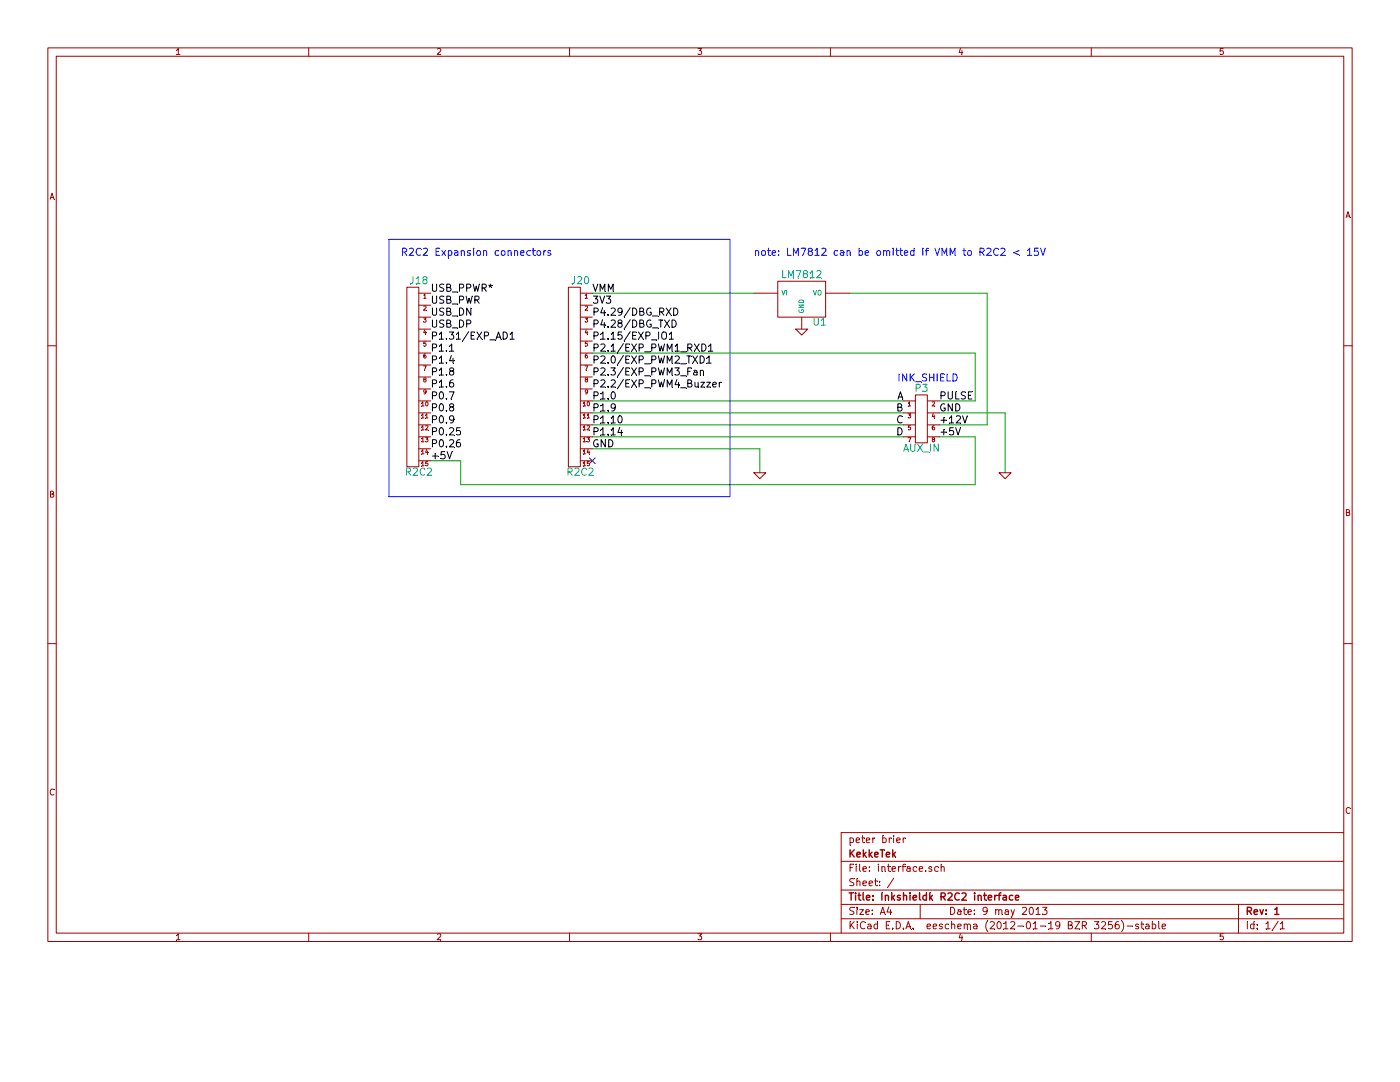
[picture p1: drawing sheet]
EESchema Schematic File Version 2  date 5/9/2013 1:19:29 PM
LIBS:power
LIBS:device
LIBS:transistors
LIBS:conn
LIBS:linear
LIBS:regul
LIBS:74xx
LIBS:cmos4000
LIBS:adc-dac
LIBS:memory
LIBS:xilinx
LIBS:special
LIBS:microcontrollers
LIBS:dsp
LIBS:microchip
LIBS:analog_switches
LIBS:motorola
LIBS:texas
LIBS:intel
LIBS:audio
LIBS:interface
LIBS:digital-audio
LIBS:philips
LIBS:display
LIBS:cypress
LIBS:siliconi
LIBS:opto
LIBS:atmel
LIBS:contrib
LIBS:valves
LIBS:interface-cache
EELAYER 25  0
EELAYER END
$Descr A4 11700 8267
encoding utf-8
Sheet 1 1
Title "Inkshieldk R2C2 interface"
Date "9 may 2013"
Rev "1"
Comp "KekkeTek"
Comment1 "peter brier"
Comment2 ""
Comment3 ""
Comment4 ""
$EndDescr
Wire Wire Line
	8400 3950 8400 3450
Wire Wire Line
	8150 4050 3850 4050
Wire Wire Line
	8150 4050 8150 3650
Wire Wire Line
	8150 3650 7850 3650
Wire Wire Line
	7550 3550 4950 3550
Wire Wire Line
	7550 3350 4950 3350
Wire Wire Line
	8150 3350 8150 2950
Wire Wire Line
	7100 2450 8250 2450
Wire Notes Line
	3250 2000 3250 4150
Wire Wire Line
	6350 3950 6350 3750
Wire Wire Line
	4950 2450 6300 2450
Wire Wire Line
	3600 3850 3850 3850
Wire Wire Line
	3850 3850 3850 4050
Wire Notes Line
	3250 2000 6100 2000
Wire Notes Line
	6100 2000 6100 4150
Wire Notes Line
	6100 4150 3250 4150
Wire Wire Line
	6350 3750 4950 3750
Wire Wire Line
	7850 3550 8250 3550
Wire Wire Line
	8150 3350 7850 3350
Wire Wire Line
	8150 2950 4950 2950
Wire Wire Line
	8250 3550 8250 2450
Wire Wire Line
	4950 3450 7550 3450
Wire Wire Line
	4950 3650 7550 3650
Wire Wire Line
	8400 3450 7850 3450
Text Label 7850 3550 0    60   ~ 0
+12V
$Comp
L GND #PWR?
U 1 1
P 8400 3950
F 0 "#PWR?" H 8400 3950 30  0001 C CNN
F 1 "GND" H 8400 3880 30  0001 C CNN
	1    8400 3950
	1    0    0    -1  
$EndComp
Text Notes 7500 3200 0    60   ~ 0
INK_SHIELD
$Comp
L GND #PWR?
U 1 1
P 6350 3950
F 0 "#PWR?" H 6350 3950 30  0001 C CNN
F 1 "GND" H 6350 3880 30  0001 C CNN
	1    6350 3950
	1    0    0    -1  
$EndComp
Text Notes 6300 2150 0    60   ~ 0
note: LM7812 can be omitted if VMM to R2C2 < 15V
$Comp
L GND #PWR?
U 1 1
P 6700 2750
F 0 "#PWR?" H 6700 2750 30  0001 C CNN
F 1 "GND" H 6700 2680 30  0001 C CNN
	1    6700 2750
	1    0    0    -1  
$EndComp
$Comp
L LM7812 U1
U 1 1
P 6700 2500
F 0 "U1" H 6850 2304 60  0000 C CNN
F 1 "LM7812" H 6700 2700 60  0000 C CNN
	1    6700 2500
	1    0    0    -1  
$EndComp
Text Label 4950 3250 0    60   ~ 0
P2.2/EXP_PWM4_Buzzer
Text Label 4950 3150 0    60   ~ 0
P2.3/EXP_PWM3_Fan
Text Label 4950 3050 0    60   ~ 0
P2.0/EXP_PWM2_TXD1
Text Label 4950 2950 0    60   ~ 0
P2.1/EXP_PWM1_RXD1
Text Label 4950 2850 0    60   ~ 0
P1.15/EXP_IO1
Text Label 4950 2750 0    60   ~ 0
P4.28/DBG_TXD
Text Label 4950 2650 0    60   ~ 0
P4.29/DBG_RXD
Text Label 3600 3750 0    60   ~ 0
P0.26
Text Label 3600 3650 0    60   ~ 0
P0.25
Text Label 3600 3550 0    60   ~ 0
P0.9
Text Label 3600 3450 0    60   ~ 0
P0.8
Text Label 3600 3250 0    60   ~ 0
P1.6
Text Label 3600 3350 0    60   ~ 0
P0.7
Text Label 3600 3150 0    60   ~ 0
P1.8
Text Label 3600 3050 0    60   ~ 0
P1.4
Text Label 3600 2950 0    60   ~ 0
P1.1
Text Label 3600 2850 0    60   ~ 0
P1.31/EXP_AD1
Text Label 3600 2750 0    60   ~ 0
USB_DP
Text Label 3600 2650 0    60   ~ 0
USB_DN
Text Label 3600 2550 0    60   ~ 0
USB_PWR
Text Label 3600 2450 0    60   ~ 0
USB_PPWR*
Text Notes 3350 2150 0    60   ~ 0
R2C2 Expansion connectors
NoConn ~ 4950 3850
Text Label 4950 3650 0    60   ~ 0
P1.14
Text Label 4950 3550 0    60   ~ 0
P1.10
Text Label 4950 3450 0    60   ~ 0
P1.9
Text Label 4950 3350 0    60   ~ 0
P1.0
Text Label 3600 3850 0    60   ~ 0
+5V
Text Label 7550 3650 2    60   ~ 0
D
Text Label 7550 3550 2    60   ~ 0
C
Text Label 7550 3450 2    60   ~ 0
B
Text Label 7550 3350 2    60   ~ 0
A
Text Label 7850 3350 0    60   ~ 0
PULSE
Text Label 7850 3450 0    60   ~ 0
GND
Text Label 7850 3650 0    60   ~ 0
+5V
Text Label 4950 3750 0    60   ~ 0
GND
Text Label 4950 2550 0    60   ~ 0
3V3
Text Label 4950 2450 0    60   ~ 0
VMM
$Comp
L HEADER_15 J18
U 1 1
P 3500 3150
F 0 "J18" H 3500 3950 60  0000 C CNN
F 1 "R2C2" H 3500 2350 60  0000 C CNN
	1    3500 3150
	-1   0    0    -1  
$EndComp
$Comp
L HEADER_4X2 P3
U 1 1
P 7700 3500
F 0 "P3" H 7700 3750 60  0000 C CNN
F 1 "AUX_IN" H 7700 3250 60  0000 C CNN
	1    7700 3500
	1    0    0    -1  
$EndComp
$Comp
L HEADER_15 J20
U 1 1
P 4850 3150
F 0 "J20" H 4850 3950 60  0000 C CNN
F 1 "R2C2" H 4850 2350 60  0000 C CNN
	1    4850 3150
	-1   0    0    -1  
$EndComp
$EndSCHEMATC
